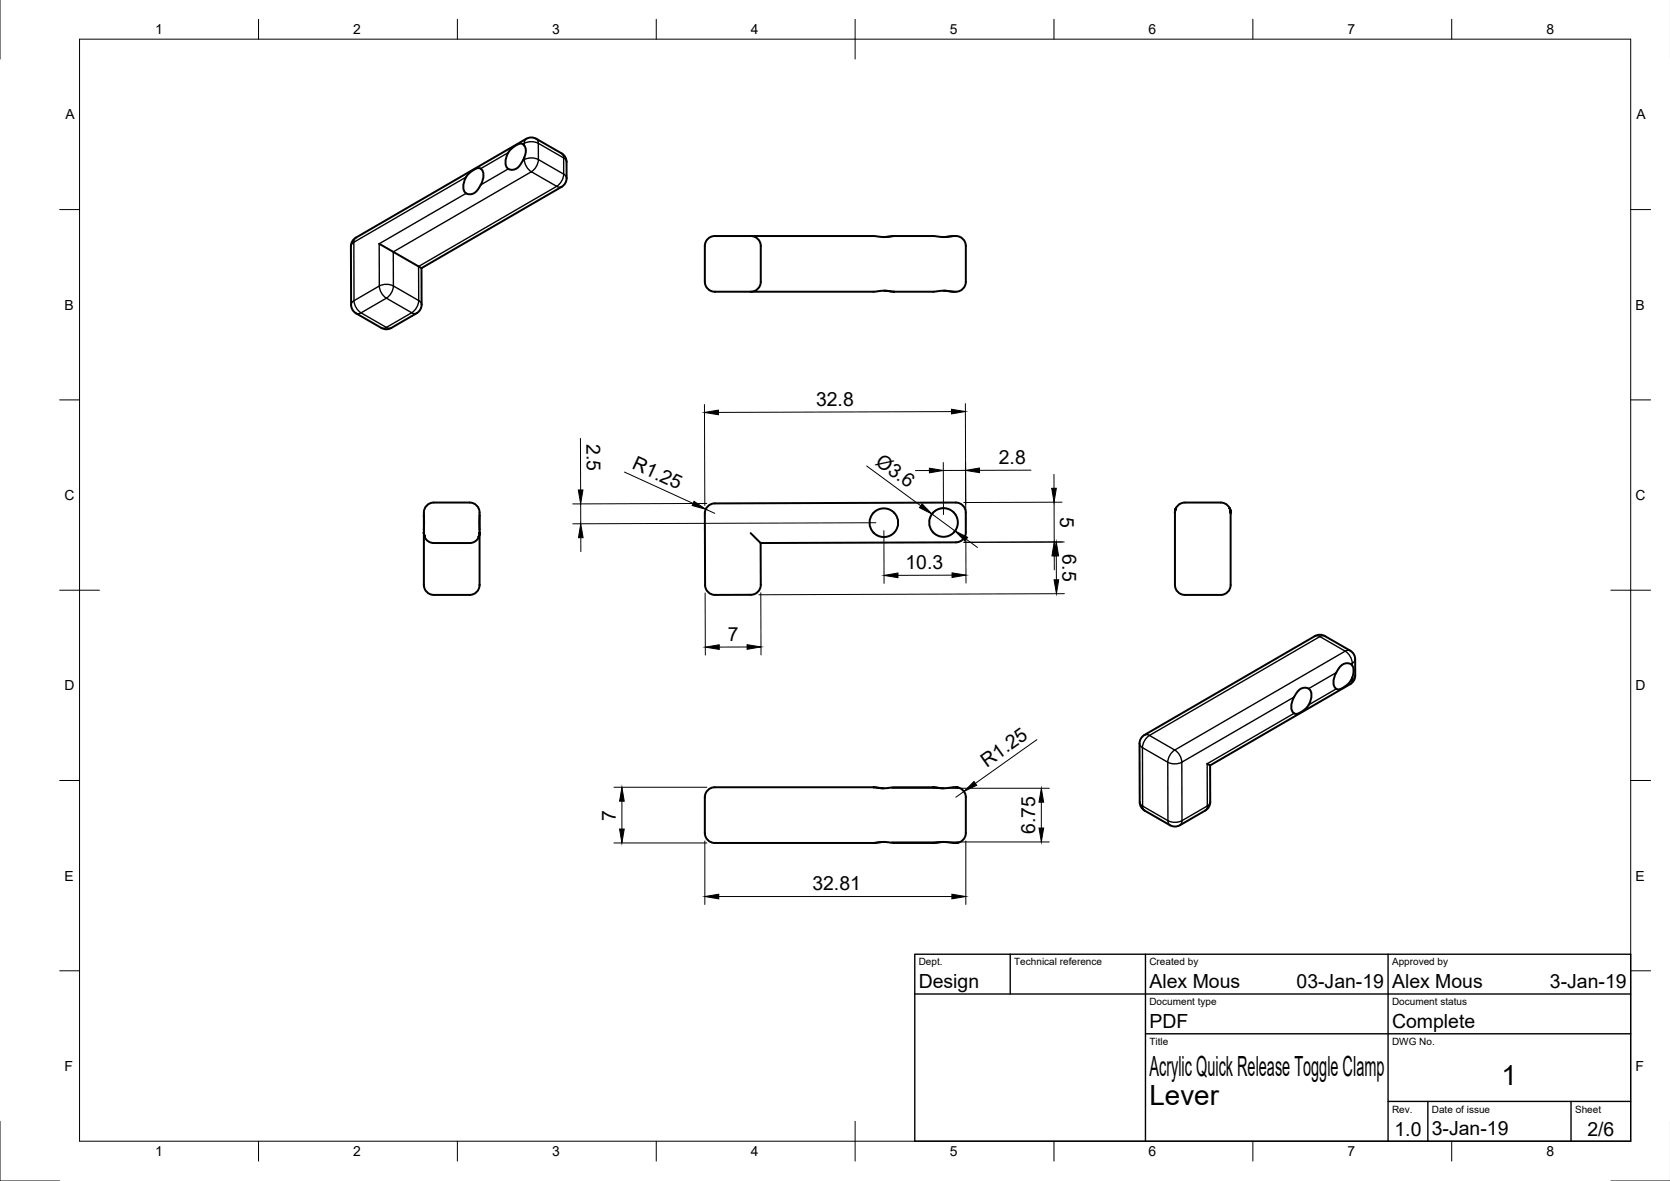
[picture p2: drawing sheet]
<svg xmlns="http://www.w3.org/2000/svg" width="420mm" height="297mm" viewBox="0 0 420 297" stroke-linecap="round" stroke-linejoin="round" font-family="sans-serif">
<!-- layer: Visible -->
<g fill="none" stroke="#000" stroke-width=".5">
<path d="M89.5 59.8l42.9-24.9a2.5 2.5 0 0 1 2.5 0l6.4 3.7a2.49 2.49 0 0 1 1.2 2.1l.1 4.1a2.49 2.49 0 0 1-1.3 2.2l-35.3 20.4M89.5 59.8a2.5 2.5 0 0 0-1.2 2.2v14.7a2.5 2.5 0 0 0 1.3 2.1l6.4 3.7a2.51 2.51 0 0 0 2.5 0l6.3-3.7a2.5 2.5 0 0 0 1.3-2.2l-.1-9.2M117.3 48.6l.8 .3 1.1-.3 .8-.6 .8-1.2a4.5 4.5 0 0 0 .5-4.1l-.6-.4-.9 .1-1.4 .9-.9 .9a4.4 4.4 0 0 0-.6 4.1l.4 .3M131.6 40.3l.5-1.4 .2-1-.2-1-.6-.6-.6-.2-.8 .3-1.2 .8-.8 .9a4.4 4.4 0 0 0-.6 4.1l1 .5 1.2-.2 1-.7 .9-1.5M188.9 59.4h30.9l2.5 .2 2.7-.2M188.9 59.4h-9a2.5 2.5 0 0 0-2.6 2.5v9a2.5 2.5 0 0 0 2.5 2.5h40l2.5-.3 2.7 .3M188.9 59.4a2.5 2.5 0 0 1 2.5 2.5v9a2.5 2.5 0 0 1-2.5 2.5M240 59.4l-2.6 .2M240 59.4h.5M240 59.4l-2.5 .2-2.6-.2h-10l-2.5 .2M240.5 59.4a2.5 2.5 0 0 1 2.5 2.5v9a2.5 2.5 0 0 1-2.5 2.5M95.4 61.3l10.6 6.1"/>
<path d="M222.4 73.1l2.5 .3h10l2.6-.3 2.5 .3M237.4 73.1l2.6 .3M240 73.4h.5M106.6 134.1l.2 .9 .6 .9 .8 .5 .9 .2 9.6-.1 .9-.4 .5-.5 .4-.7 .2-.8M106.6 133.9l.3 1.1zM106.6 134l.3 1.1zM106.6 129.6v3.6M106.6 129.6a2.62 2.62 0 0 1 2.5-3.2h9.1a2.61 2.61 0 0 1 2.5 3.2M106.6 133.2v13.9a2.5 2.5 0 0 0 2.5 2.5h9.1a2.5 2.5 0 0 0 2.5-2.5v-13.9M120.7 129.6v3.6M120.7 134l-.3 1.1zM120.7 133.9l-.3 1.1z"/>
<path d="M178.3 127.2l1-.5 .5-.1 60.7-.2a2.5 2.5 0 0 1 2.5 2.5v5a2.5 2.5 0 0 1-2.5 2.5l-49.1 .2v10.5a2.5 2.5 0 0 1-2.5 2.5h-9a2.5 2.5 0 0 1-2.5-2.5l-.1-18a2.5 2.5 0 0 1 1-1.9zM188.9 134.1l2.5 2.5M225 129a3.6 3.6 0 0 1-1.2 5.8l-1.7 .3-1.6-.6a3.6 3.6 0 0 1-.3-5.9l1.1-.6 1.3-.1 1.3 .3 1.1 .8M295.6 128.9l.3-1.1-.3 1.2M295.6 128.9v18.2a2.5 2.5 0 0 0 2.5 2.5h9a2.5 2.5 0 0 0 2.5-2.5v-18.2M295.6 128.9a2.5 2.5 0 0 1 2.5-2.5h9a2.5 2.5 0 0 1 2.5 2.5M309.6 128.9l-.2-1.1 .2 1.2M333.3 160l6.4 3.6a2.5 2.5 0 0 1 1.3 2.2v4.1a2.49 2.49 0 0 1-1.3 2.2l-35.2 20.4M333.3 160a2.5 2.5 0 0 0-2.5 0l-42.9 24.9a2.5 2.5 0 0 0-1.2 2.1v14.7a2.5 2.5 0 0 0 1.3 2.2l6.4 3.7a2.51 2.51 0 0 0 2.5-.1l6.3-3.6a2.5 2.5 0 0 0 1.3-2.2v-9.2M326.7 173.7l1.1-.7 1.2 .1a1.63 1.63 0 0 1 .9 2.1l-.3 1.4-.9 1.5-1.8 1.2-1.1 .2a1.61 1.61 0 0 1-.9-2l.7-2.2zM339.9 171.1l.5-1.2 .1-1.2-.1-1.1-.5-.6-1.1-.2-.9 .3-.8 .7-.7 1.1a4.5 4.5 0 0 0-.5 4l.6 .5 .9-.2 1.5-.9 1-1.2M219.8 198l2.5 .3 2.6-.3h9.9"/>
<path d="M219.8 198l2.6 .3M219.8 198h-40a2.5 2.5 0 0 0-2.5 2.5v9a2.5 2.5 0 0 0 2.5 2.5h40M234.8 198l2.5 .3 3.2-.3M234.8 198h.1M234.8 198l2.6 .3M240.5 198l.5 .1zM240.5 198a2.5 2.5 0 0 1 2.5 2.5v9a2.5 2.5 0 0 1-2.5 2.5M303.7 192.1l.8 .4M219.8 212l2.5-.2 2.6 .2h9.9l2.5-.2 3.2 .2M222.4 211.8l-2.6 .2M234.8 212h.1M237.4 211.8l-2.6 .2"/>
<path d="M240.5 212h.5z"/>
<circle cx="237.4" cy="131.4" r="3.6"/>
</g>
<!-- layer: Visible Narrow -->
<g fill="none" stroke="#000" stroke-width=".35">
<path d="M127.9 38.4l-7 4M131.9 36.1v.5M131.9 36.1l-.4 .2M131.9 39.6v.5M132.4 34.9l-.4 .5-.1 .7M134.9 34.9l.4 .4 .1 .7M135.4 36l.1 4.1M135.4 36l6.4 3.7M135.4 36a3.9 3.9 0 0 0-3.5 .1M141.3 38.6l.4 .4 .1 .7M141.8 39.7v4.1M141.8 39.7l.6 .5 .1 .5"/>
<path d="M89.5 59.8l-.3 .4-.2 .7M117.3 44.5l-28.3 16.4M117.3 48.6l-21.9 12.7v10.6M127.9 42.5l-7 4M131.9 40.1l-.3 .2M131.9 40.1a3.9 3.9 0 0 0 1.8 3.1M133.7 43.2l-34.8 20.2 .1 8.5M133.7 43.2l6.4 3.7M135.5 40.1l6.3 3.7M135.5 40.1a3.9 3.9 0 0 1-1.8 3.1M135.5 40.1a3.9 3.9 0 0 0-3.6 0M140.1 46.9l.6 .2 .6-.1"/>
<path d="M140.1 46.9l-34.8 20.1v8.6M141.8 43.8a3.9 3.9 0 0 1-1.7 3.1M141.8 43.8l.6 .5 .2 .5M89 60.9l.1 14.7M89 60.9l-.5 .5-.2 .6M89.1 75.6l-.6 .5-.2 .6M89.1 75.6a3.9 3.9 0 0 0 1.7 3.1M90.8 78.7l6.4 3.7M90.8 78.7l-.6 .2-.6-.1M95.4 71.9l-6.3 3.7M95.4 71.9a3.9 3.9 0 0 0 1.8 3.1M97.2 75l-6.4 3.7"/>
<path d="M97.2 75l6.4 3.7M99 71.9l6.3 3.7M99 71.9a3.9 3.9 0 0 1-1.8 3.1M99 71.9a3.9 3.9 0 0 0-3.6 0M103.6 78.7l-6.4 3.7M103.6 78.7l.7 .2 .5-.1M105.3 75.6a3.9 3.9 0 0 1-1.7 3.1M105.3 75.6l.6 .5 .2 .5M97.2 82.4l-.7 .2-.5-.1M97.2 82.4l.7 .2 .6-.1M330.8 160l.6-.1 .7 .2M333.3 160l-.5-.1-.7 .2"/>
<path d="M325.6 175.3l-28.3 16.4M325.6 179.4l-21.9 12.7v10.6M332.1 160.1l-42.9 24.9 6.4 3.6M332.1 160.1l6.3 3.7M336.2 169.2l-7 4M336.2 173.3l-6.9 4M338.4 163.8l-42.8 24.8M338.4 163.8a3.9 3.9 0 0 1 1.8 3M339.7 163.6l-.6-.1-.7 .3M340.2 166.8v.6M340.2 166.8l-.3 .2M340.2 170.9l-.3 .2"/>
<path d="M340.2 170.4v.5M340.2 170.9l-.1 .7-.4 .5M341 165.8l-.2 .6-.6 .4M341 169.9l-.2 .5-.6 .5M286.7 187l.2 .6 .5 .4M287.4 188l.1 14.7 6.3 3.7M287.4 188l6.4 3.7M287.9 184.9l.6-.2 .7 .3a3.9 3.9 0 0 0-1.8 3M293.8 191.7v14.7M295.6 188.6a3.9 3.9 0 0 1 1.7 3.1M295.6 188.6a3.9 3.9 0 0 0-1.8 3.1M297.3 191.7l.1 14.7"/>
<path d="M297.3 191.7a3.9 3.9 0 0 1-3.5 0M286.7 201.7l.2 .6a1.09 1.09 0 0 1 .7 1.1l.4 .5M293.8 206.4l.2 .7 .4 .5M297.4 206.4l-.2 .7-.3 .4M297.4 206.4a3.9 3.9 0 0 1-3.6 0M303.7 202.7l-6.3 3.7M303.8 202.7l-.2 .7-.4 .5M304.5 201.7l-.2 .5-.5 .5"/>
</g>
<!-- layer: Border -->
<g fill="none" stroke="#000" stroke-width=".25">
<path d="M0 -.1v15M20 9.9h390.3v277.1h-390.3zM65 4.8v5.1M115.1 4.8v5.1M165.1 4.8v5.1M215.1 4.8v10.1M265.2 4.8v5.1M315.2 4.8v5.1M365.2 4.8v5.1M15 52.7h5M410.3 52.7h5M15 100.6h5"/>
<path d="M410.3 100.6h5M15 148.4h10M405.3 148.4h10M15 196.3h5M410.3 196.3h5M15 244.2h5M410.3 244.2h5M0 282v15h15M65 287v5M115.1 287v5M165.1 287v5M215.1 282v10"/>
<path d="M265.2 287v5M315.2 287v5M365.2 287v5M405.3 297h14.9"/>
</g>
<!-- layer: TitleBlock -->
<path d="M230.2 240h180.1v47h-180.1zM230.2 250h180.1M254.2 240v10M288.2 240v47M349.2 240v47M288.2 260h122.1M349.2 277h61.1M359.2 277v10M395.3 277v10" fill="none" stroke="#000" stroke-width=".35"/>
<!-- layer: Dimensions -->
<g fill="none" stroke="#000" stroke-width=".25">
<path d="M146 110.3l.1 12.9M157.1 118.7l17.3 7.9M177.2 101.7l.1 25.4M218 117.2l13.7 10M233.8 118.3l-3.5 .1M237.3 116.3l.1 13.1M239.4 103.5l-58.7 .2M242.9 101.5l.1 30.4M242.9 116.3l.1 10.6M242.9 118.3h-5.6M259.4 118.3h-13M265.2 119.3v3.5"/>
<path d="M146.1 126.7v5M146.1 135.2v3.5M177.6 128.1l2.2 1M177.8 126.6l-33.7 .1M220.4 131.5l-76.3 .2M222.4 133.5v13.2M234.5 129.3l5.8 4.3M238.2 127.9a3.6 3.6 0 0 0-4.4 3.2M243 135.9v10.8M243.1 135.6l2.8 2.1M265.2 126.3v10M265.2 139.8l.1 3.5"/>
<path d="M265.8 139.8v6M267.2 126.3l-24.7 .1M267.7 136.3l-25.2 .1M177.4 149.1l.1 15.7M191.4 149.1l.1 15.6M239.5 144.7h-13.6M267.8 149.3l-76.9 .3M188 162.7l-7 .1M154.5 198h23.3M224.4 198.3h39.6M242.5 199.1l-2 1.4M260.9 186l-15.5 11"/>
<path d="M154.5 212h23.3M156.5 201.5v7M177.3 211.5v16M224.4 211.8h39.6M243 211.5v16M262 201.8v6.5M180.8 225.5h58.7"/>
</g>
<g fill="#000" stroke="#000" stroke-width=".25">
<path d="M177.2 103.7l3.5-.6v1.2zM233.8 117.8l3.5 .5-3.5 .6zM239.4 102.9l3.5 .6-3.5 .6zM242.9 118.3l3.5-.6v1.2zM145.5 123.2h1.2l-.6 3.5zM146.1 131.7l.6 3.5h-1.2zM174.6 126.1l3 2-3.5-.9zM232 126.7l2.5 2.6-3.2-1.6zM240.3 133.6l3.1 1.6-.6 .9zM264.6 122.8h1.2l-.6 3.5zM265.2 136.3l.6 3.5h-1.1zM265.7 136.3l.6 3.5h-1.1z"/>
<path d="M222.4 144.7l3.5-.6v1.2zM239.5 144.1l3.5 .6-3.5 .5zM265.2 145.8h1.2l-.6 3.5zM177.5 162.8l3.5-.6v1.1zM188 162.1l3.5 .6-3.5 .6zM242.5 199.1l2.5-2.5 .7 .9zM156.5 198l.5 3.5h-1.1zM155.9 208.5h1.1l-.5 3.5zM262 198.3l.6 3.5h-1.2zM261.4 208.3h1.2l-.6 3.5zM177.3 225.5l3.5-.6v1.2zM239.5 224.9l3.5 .6-3.5 .6z"/>
</g>
<g font-size="7">
<text x="289.2" y="270.5">Acrylic Quick Release Toggle Clamp</text>
<text x="377.8" y="272.9">1</text>
<text x="289.2" y="278">Lever</text>
</g>
<g font-size="4.9">
<text x="205.3" y="102.1">32.8</text>
<text x="147.6" y="111.6" transform="rotate(90 147.6 111.6)">2.5</text>
<text x="158.8" y="117.8" transform="rotate(25 158.8 117.8)">R1.25</text>
<text x="220.1" y="116.6" transform="rotate(36 220.1 116.6)">Ø3.6</text>
<text x="251.3" y="116.7">2.8</text>
<text x="266.8" y="129.9" transform="rotate(90 266.8 129.9)">5</text>
<text x="227.8" y="143.1">10.3</text>
<text x="267.3" y="139.4" transform="rotate(90 267.3 139.4)">6.5</text>
<text x="183.1" y="161.2">7</text>
<text x="248.2" y="193.1" transform="rotate(-35 248.2 193.1)">R1.25</text>
<text x="155" y="206.4" transform="rotate(-90 155 206.4)">7</text>
<text x="260.4" y="209.8" transform="rotate(-90 260.4 209.8)">6.75</text>
<text x="204.4" y="223.9">32.81</text>
<text x="231.2" y="248.5">Design</text>
<text x="289.2" y="248.5">Alex Mous</text>
<text x="326.2" y="248.5">03-Jan-19</text>
<text x="350.2" y="248.5">Alex Mous</text>
<text x="390" y="248.5">3-Jan-19</text>
<text x="289.2" y="258.5">PDF</text>
<text x="350.2" y="258.5">Complete</text>
<text x="350.8" y="285.7">1.0</text>
<text x="360.2" y="285.5">3-Jan-19</text>
<text x="399.4" y="285.7">2/6</text>
</g>
<g font-size="3.5">
<text x="39" y="8.6">1</text>
<text x="88.9" y="8.6">2</text>
<text x="138.9" y="8.6">3</text>
<text x="188.9" y="8.6">4</text>
<text x="239" y="8.6">5</text>
<text x="288.9" y="8.6">6</text>
<text x="339" y="8.6">7</text>
<text x="389.1" y="8.6">8</text>
<text x="16.4" y="30">A</text>
<text x="411.7" y="30">A</text>
<text x="16.2" y="77.9">B</text>
<text x="411.5" y="77.9">B</text>
<text x="16.3" y="125.8">C</text>
<text x="411.5" y="125.8">C</text>
<text x="16.2" y="173.6">D</text>
<text x="411.5" y="173.6">D</text>
<text x="16.3" y="221.5">E</text>
<text x="411.5" y="221.5">E</text>
<text x="16.3" y="269.4">F</text>
<text x="411.5" y="269.4">F</text>
<text x="39" y="290.8">1</text>
<text x="88.9" y="290.8">2</text>
<text x="138.9" y="290.8">3</text>
<text x="188.9" y="290.8">4</text>
<text x="239" y="290.8">5</text>
<text x="288.9" y="290.8">6</text>
<text x="339" y="290.8">7</text>
<text x="389.1" y="290.8">8</text>
</g>
<g font-size="2.5">
<text x="231.2" y="242.8">Dept.</text>
<text x="255.2" y="242.8">Technical reference</text>
<text x="289.2" y="242.8">Created by</text>
<text x="350.2" y="242.8">Approved by</text>
<text x="289.2" y="252.8">Document type</text>
<text x="350.2" y="252.8">Document status</text>
<text x="289.2" y="262.8">Title</text>
<text x="350.2" y="262.8">DWG No.</text>
<text x="350.2" y="279.8">Rev.</text>
<text x="360.2" y="279.8">Date of issue</text>
<text x="396.3" y="279.8">Sheet</text>
</g>
</svg>
